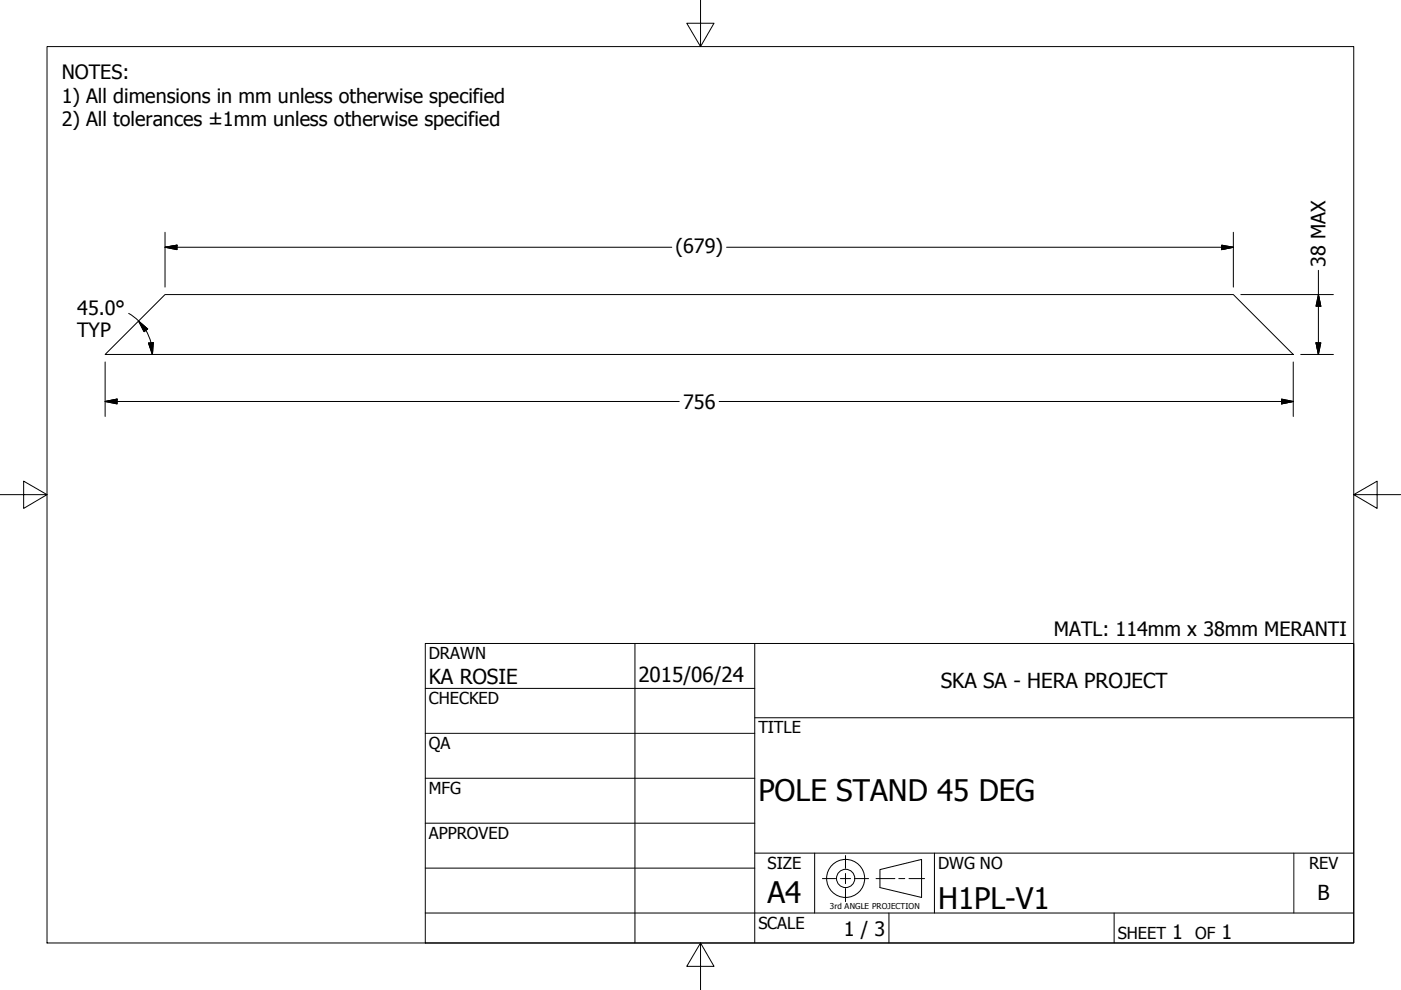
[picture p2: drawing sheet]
<svg xmlns="http://www.w3.org/2000/svg" width="297mm" height="210mm" viewBox="0 0 297 210" stroke-linecap="round" stroke-linejoin="round" font-family="sans-serif">
<!-- layer: Visible (ANSI) -->
<path d="M22.3 75.2l12.7-12.7h226.5l12.7 12.7z" fill="none" stroke="#000" stroke-width=".21"/>
<!-- layer: Border (ANSI) -->
<path d="M148.5 -.1v10l-2.9-5h5.8l-2.9 5M10 9.9h277v190h-277zM0 104.9h10l-5-2.9v5.8l5-2.9M287 104.9l5 2.9v-5.8l-5 2.9h10M148.5 199.9l2.9 5h-5.8l2.9-5v10" fill="none" stroke="#000" stroke-width=".21"/>
<!-- layer: Title (ANSI) -->
<g fill="none" stroke="#000" stroke-width=".21">
<path d="M90.2 136.4h196.8v63.5h-196.8zM134.6 136.4v63.5M160 136.4v63.5M90.2 146h69.8M90.2 155.5h69.8M160 152.2h127M90.2 165h69.8M90.2 174.5h69.8M90.2 193.6h196.8M90.2 184.1h69.8M160 180.9h127M172.7 180.9v12.7"/>
<path d="M188.5 193.6v6.3M198.1 180.9v12.7M236.2 193.6v6.3M274.3 180.9v12.7"/>
</g>
<!-- layer: Dimension (ANSI) -->
<g fill="none" stroke="#000" stroke-width=".21">
<path d="M35 52.4l2.5-.4v.9zM35 52.4h107.4M35 49.2v11.7M154.1 52.4h107.4M259 52l2.5 .4-2.5 .5zM261.5 49.2v11.7M279.5 57.3v17.9M22.3 76.7v11.6M27.3 66.4l2.1 1.7M29.4 68.1l1.9 1.7-.8 .5zM29.4 68.1l1.5 2M30.9 70l1.1 2.6 .3 2.6"/>
<path d="M31.5 72.7l1-.1-.2 2.6zM263.1 62.5h19.6M274.2 76.7v11.6M275.8 75.2h6.9M279 72.7h1l-.5 2.5zM279.5 62.5l.5 2.4h-1zM22.3 85.1l2.5-.5v1zM22.3 85.1h121.7M152.5 85.1h121.7M271.7 84.6l2.5 .5-2.5 .5z"/>
</g>
<g fill="#000" stroke="#000" stroke-width=".21">
<path d="M35 52.4l2.5-.4zM35 52.4l2.5-.4v.9zM259 52.9l2.5-.5zM259 52l2.5 .4-2.5 .5zM29.4 68.1l1.9 1.7zM29.4 68.1l1.9 1.7-.8 .5zM31.5 72.7l.8 2.5zM31.5 72.7l1-.1-.2 2.6zM279 72.7l.5 2.5zM279 72.7h1l-.5 2.5zM279.5 62.5l.5 2.4zM279.5 62.5l.5 2.4h-1z"/>
<path d="M22.3 85.1l2.5-.5zM22.3 85.1l2.5-.5v1zM271.7 85.6l2.5-.5zM271.7 84.6l2.5 .5-2.5 .5z"/>
</g>
<!-- layer: Sketch Geometry (ANSI) -->
<g fill="none" stroke="#000" stroke-width=".21">
<path d="M174.4 186.3h2.8M178.2 186.3h2.1M179.3 181.4v2.7M179.3 185.2v2.2M179.3 188.4v2.8M181.4 186.3h2.7M185.7 186.3h4M186.6 184.4l8.8-2.2v8.1l-8.8-2.1zM190.6 186.3h1.2M192.7 186.3h3.3"/>
<circle cx="179.3" cy="186.2" r="4"/>
<circle cx="179.3" cy="186.2" r="1.94"/>
</g>
<g font-size="6.3">
<text x="160.8" y="169.8">POLE STAND 45 DEG</text>
<text x="162.8" y="191.4">A4</text>
<text x="198.9" y="192.8">H1PL-V1</text>
</g>
<g font-size="4.4">
<text x="90.9" y="145.1">KA ROSIE</text>
<text x="135.4" y="144.5">2015/06/24</text>
<text x="199.5" y="145.9">SKA SA - HERA PROJECT</text>
<text x="279.3" y="190.7">B</text>
</g>
<g font-size="4.2">
<text x="13.1" y="16.7">NOTES:</text>
<text x="13.1" y="21.8">1) All dimensions in mm unless otherwise specified</text>
<text x="13.1" y="26.8">2) All tolerances ±1mm unless otherwise specified</text>
<text x="143.2" y="53.6">(679)</text>
<text x="281.1" y="56.6" transform="rotate(-90 281.1 56.6)">38 MAX</text>
<text x="16.4" y="66.7">45.0°</text>
<text x="16.4" y="71.3">TYP</text>
<text x="144.8" y="86.6">756</text>
<text x="223.5" y="134.8">MATL: 114mm x 38mm MERANTI</text>
<text x="178.9" y="198.5">1 / 3</text>
<text x="248.5" y="199.1">1</text>
<text x="259" y="199.1">1</text>
</g>
<g font-size="3.5">
<text x="90.9" y="139.7">DRAWN</text>
<text x="90.9" y="149.3">CHECKED</text>
<text x="160.8" y="155.5">TITLE</text>
<text x="90.9" y="158.8">QA</text>
<text x="90.9" y="168.3">MFG</text>
<text x="90.9" y="177.8">APPROVED</text>
<text x="162.8" y="184.2">SIZE</text>
<text x="198.9" y="184.2">DWG NO</text>
<text x="277.6" y="184.2">REV</text>
<text x="160.8" y="196.9">SCALE</text>
<text x="237" y="199.1">SHEET</text>
<text x="253.4" y="199.1">OF</text>
</g>
<text font-size="1.7" x="176" y="192.7">3rd ANGLE PROJECTION</text>
</svg>
